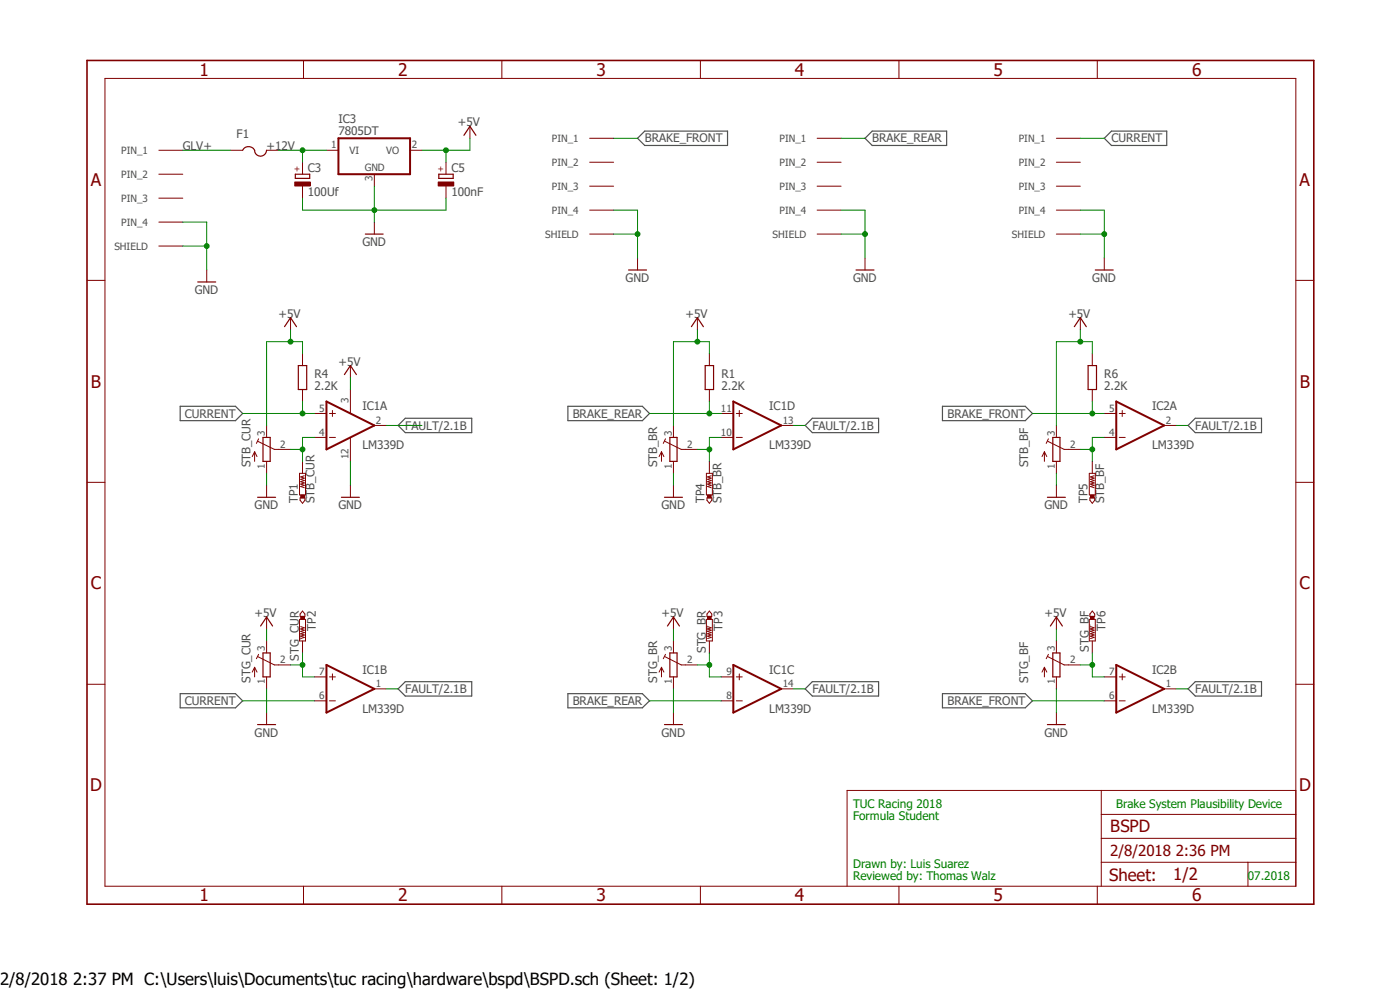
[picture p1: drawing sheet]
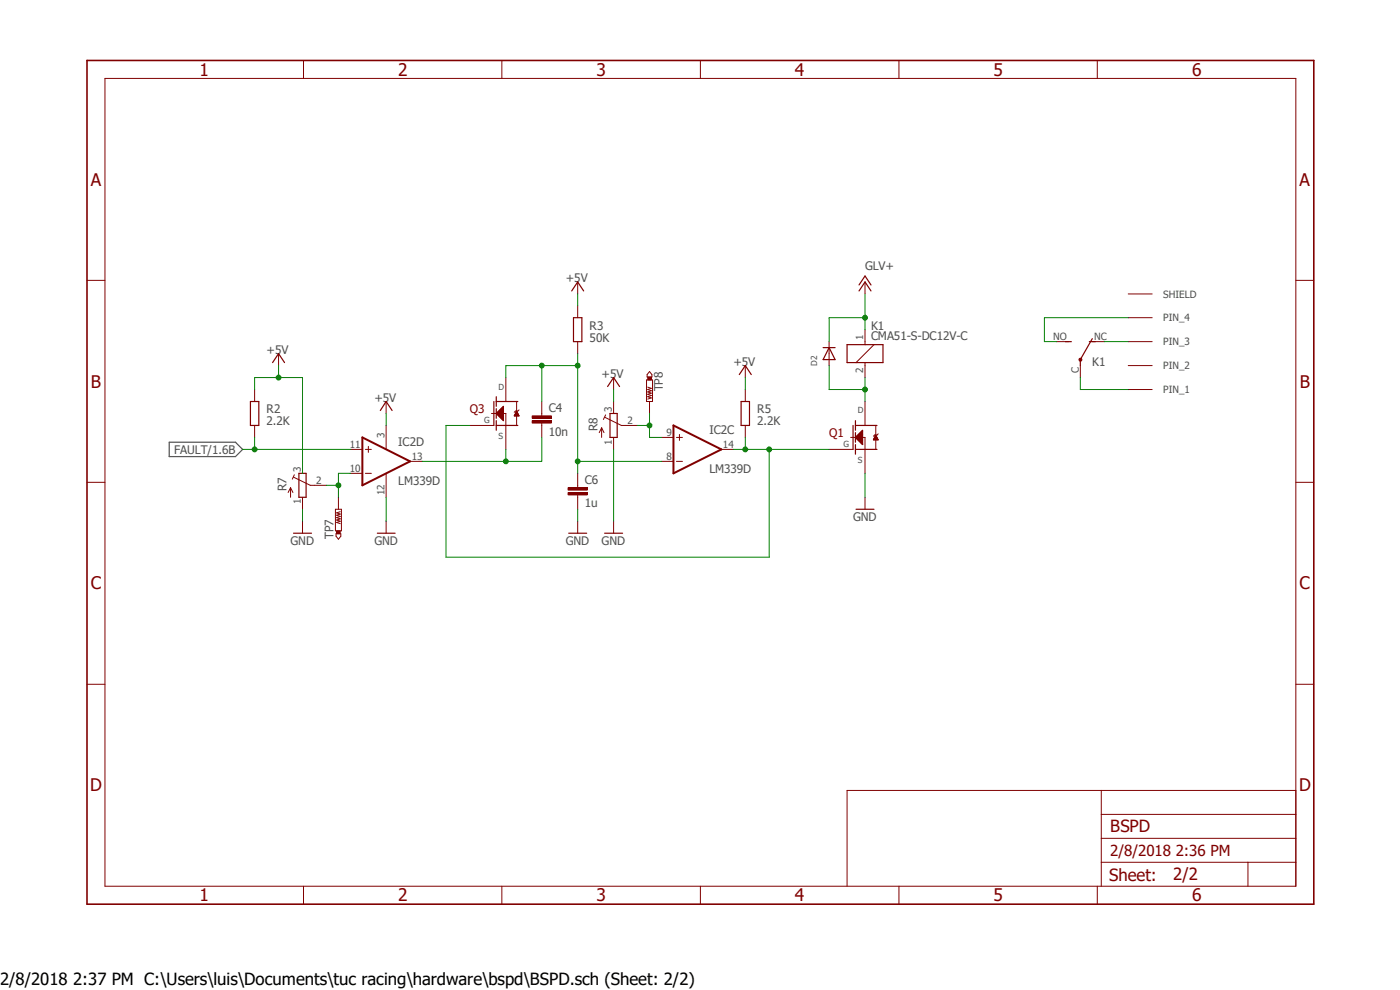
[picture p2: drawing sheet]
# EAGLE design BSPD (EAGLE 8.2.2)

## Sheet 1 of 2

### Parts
C3  100Uf  CPOL-EUD  [PANASONIC_D]
C5  100nF  CPOL-EUC  [PANASONIC_C]
F1  PTCFUSE-1206  [R1206]
IC1  LM339D  [SO14]
IC2  LM339D  [SO14]
IC3  7805DT  [TO252]
POWER  M8-718-MALE  [M18-718-MALE]
POWER1  M8-718-MALE  [M18-718-MALE]
POWER2  M8-718-MALE  [M18-718-MALE]
POWER3  M8-718-MALE  [M18-718-MALE]
R1  2.2K  R-EU_R0805  [R0805]
R4  2.2K  R-EU_R0805  [R0805]
R6  2.2K  R-EU_R0805  [R0805]
STB_BF  TRIM_EU-SM-42/43B  [SM-42/43B]
STB_BR  TRIM_EU-SM-42/43B  [SM-42/43B]
STB_CUR  TRIM_EU-SM-42/43B  [SM-42/43B]
STG_BF  TRIM_EU-SM-42/43B  [SM-42/43B]
STG_BR  TRIM_EU-SM-42/43B  [SM-42/43B]
STG_CUR  TRIM_EU-SM-42/43B  [SM-42/43B]
TP1  PTR1PAD1-13  [P1-13]
TP2  PTR1PAD1-13  [P1-13]
TP3  PTR1PAD1-13  [P1-13]
TP4  PTR1PAD1-13  [P1-13]
TP5  PTR1PAD1-13  [P1-13]
TP6  PTR1PAD1-13  [P1-13]

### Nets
+5V: C5.+ IC1.3(P:V+) IC3.2(VO) R1.2 R4.2 R6.2 STB_BF.3(E) STB_BR.3(E) STB_CUR.3(E) STG_BF.3(E) STG_BR.3(E) STG_CUR.3(E) ; also sheet 2
+12V: C3.+ F1.2 IC3.1(VI)
BRAKE_FRONT: IC2.5(A:+IN) IC2.6(B:-IN) POWER1.P$1(PIN_1) R6.1
BRAKE_REAR: IC1.8(C:-IN) IC1.11(D:+IN) POWER2.P$1(PIN_1) R1.1
CURRENT: IC1.5(A:+IN) IC1.6(B:-IN) POWER3.P$1(PIN_1) R4.1
FAULT: IC1.1(B:OUT) IC1.2(A:OUT) IC1.13(D:OUT) IC1.14(C:OUT) IC2.1(B:OUT) IC2.2(A:OUT) ; also sheet 2
GLV+: F1.1 POWER.P$1(PIN_1) ; also sheet 2
GND: C3.- C5.- IC1.12(P:GND) IC3.3(GND) POWER1.L(SHIELD) POWER1.P$4(PIN_4) POWER1.R(SHIELD) POWER2.L(SHIELD) POWER2.P$4(PIN_4) POWER2.R(SHIELD) POWER3.L(SHIELD) POWER3.P$4(PIN_4) POWER3.R(SHIELD) POWER.L(SHIELD) POWER.P$4(PIN_4) POWER.R(SHIELD) STB_BF.1(A) STB_BR.1(A) STB_CUR.1(A) STG_BF.1(A) STG_BR.1(A) STG_CUR.1(A) ; also sheet 2
STB_BF_TH: IC2.4(A:-IN) STB_BF.2(S) TP5.TP
STB_BR_TH: IC1.10(D:-IN) STB_BR.2(S) TP4.TP
STB_CUR_TH: IC1.4(A:-IN) STB_CUR.2(S) TP1.TP
STG_BR_TH: IC1.9(C:+IN) STG_BR.2(S) TP3.TP
STG_CUR_TH: IC1.7(B:+IN) STG_CUR.2(S) TP2.TP
TP_STG_BF: IC2.7(B:+IN) STG_BF.2(S) TP6.TP
Unconnected: POWER1.P$2(PIN_2) POWER1.P$3(PIN_3) POWER2.P$2(PIN_2) POWER2.P$3(PIN_3) POWER3.P$2(PIN_2) POWER3.P$3(PIN_3) POWER.P$2(PIN_2) POWER.P$3(PIN_3)

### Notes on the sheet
- Brake System Plausibility Device
- TUC Racing 2018
  Formula Student
- Drawn by: Luis Suarez
  Reviewed by: Thomas Walz
- 07.2018

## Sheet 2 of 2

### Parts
C4  10n  C-EUC1210  [C1210]
C6  1u  C-EUC1210  [C1210]
D2  DIODESOD-123  [SOD-123]
K1  CMA51-S-DC12V-C  CQ1-12V  [CQ1]
Q1  INF-PG-TDSON-8-1_V_1  [INF-PG-TDSON-8-1_V_1PRIMARY]
Q3  INF-PG-TDSON-8-1_V_1  [INF-PG-TDSON-8-1_V_1PRIMARY]
R2  2.2K  R-EU_R0805  [R0805]
R3  50K  R-EU_R0805  [R0805]
R5  2.2K  R-EU_R0805  [R0805]
R7  TRIM_EU-SM-42/43B  [SM-42/43B]
R8  TRIM_EU-SM-42/43B  [SM-42/43B]
TP7  PTR1PAD1-13  [P1-13]
TP8  PTR1PAD1-13  [P1-13]
U$1  M8-718-MALE  [M18-718-MALE]

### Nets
+5V: IC2.3(P:V+) R2.2 R3.2 R5.2 R7.3(E) R8.3(E) ; also sheet 1
BSPD+: K1.NO(2:S) U$1.P$4(PIN_4)
BSPD-: K1.C(2:P) U$1.P$1(PIN_1)
FAULT: IC2.11(D:+IN) R2.1 ; also sheet 1
FAULT_STATE: C4.2 IC2.13(D:OUT) Q3.1(S) Q3.2(S) Q3.3(S)
GLV+: D2.C K1.1 ; supply symbol labelled +12V ; also sheet 1
GND: C6.2 IC2.12(P:GND) Q1.1(S) Q1.2(S) Q1.3(S) R7.1(A) R8.1(A) ; also sheet 1
N$1: D2.A K1.2 Q1.5(D) Q1.6(D) Q1.7(D) Q1.8(D)
N$3: K1.NC(2:O) U$1.P$3(PIN_3)
N$15: IC2.10(D:-IN) R7.2(S) TP7.TP
N$16: IC2.9(C:+IN) R8.2(S) TP8.TP
N$28: C4.1 C6.1 IC2.8(C:-IN) Q3.5(D) Q3.6(D) Q3.7(D) Q3.8(D) R3.1
OUT_STATUS: IC2.14(C:OUT) Q1.4(G) Q3.4(G) R5.1
Unconnected: U$1.L(SHIELD) U$1.P$2(PIN_2) U$1.R(SHIELD)
